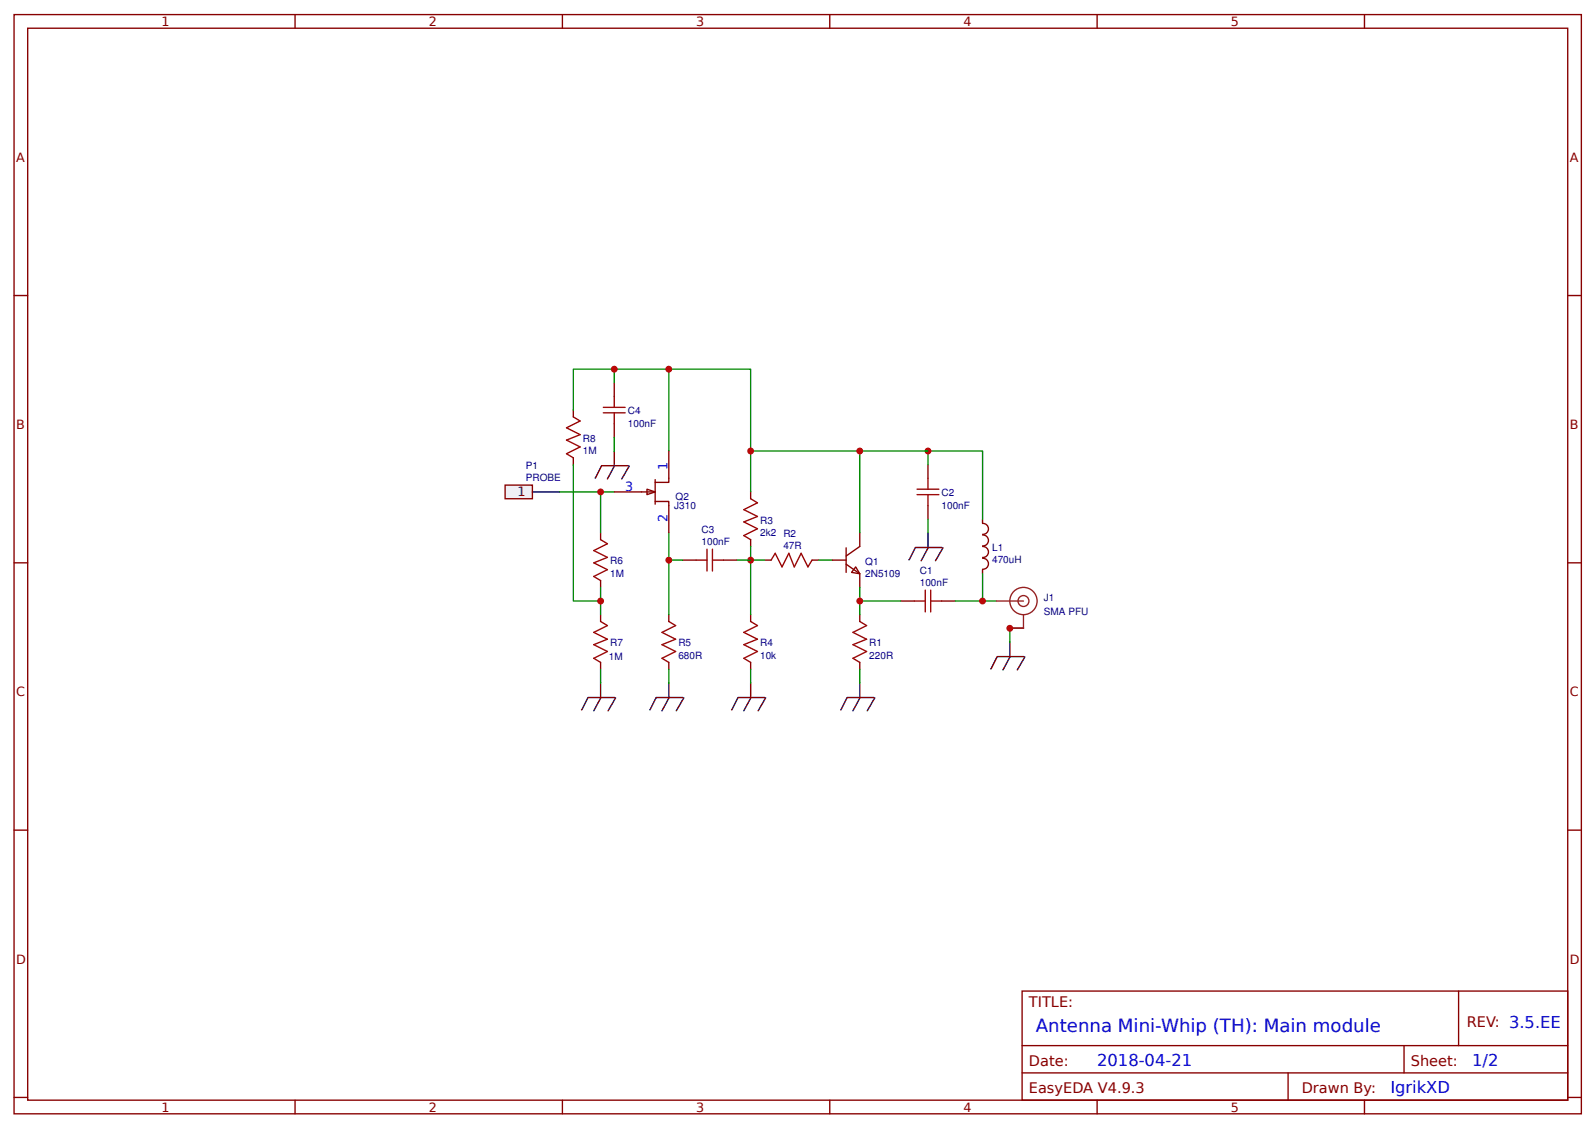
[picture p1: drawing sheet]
<svg xmlns="http://www.w3.org/2000/svg" width="309mm" height="219mm" viewBox="0 0 309 219" stroke-linecap="round" stroke-linejoin="round" font-family="sans-serif">
<g fill="none" stroke="#800" stroke-width=".26">
<path d="M2.7 2.8h304v213.3h-304zM5.4 5.5h298.7v207.9h-298.7zM57.2 2.8v2.7M109.1 2.8v2.7M160.9 2.8v2.7M212.8 2.8v2.7M264.7 2.8v2.7M2.7 57.3h2.7M304.1 57.3h2.6M119.1 74.3v2.6M119.1 82.2v2.7M145.6 95.4v1.4"/>
<path d="M180 90.1v2.7M180 98.1v2.6M2.7 109.2h2.7M116.5 103.4v1.3M116.5 112.6v1.4M116.5 119.2v1.4M129.7 119.2v1.4M132.4 108.7h2.6M140.3 108.7h2.7M145.6 104.7v1.3M145.6 119.2v1.4M148.2 108.7h1.4"/>
<path d="M157.5 108.7h1.3M166.8 119.2v1.4M174.7 116.6h2.7M182.6 116.6h2.7M190.6 100.7v.8M190.6 110.5v.8M190.6 101.6a1.06 1.06 0 0 1 1.1 1 1.06 1.06 0 0 1-1.1 1.1M190.6 103.8a1.06 1.06 0 0 1 1.1 1.1 1.06 1.06 0 0 1-1.1 1M190.6 106a1.06 1.06 0 0 1 1.1 1.1 1.06 1.06 0 0 1-1.1 1M190.6 108.3a1.06 1.06 0 0 1 1.1 1.1 1.06 1.06 0 0 1-1.1 1M304.1 109.2h2.6M116.5 128.5v1.3"/>
<path d="M129.7 128.5v1.3M145.6 128.5v1.3M166.8 128.5v1.3M2.7 161.1h2.7M304.1 161.1h2.6M198.3 192.3h105.8v21.1h-105.8zM282.9 192.3v10.6M2.7 212.9h2.7M57.2 213.4v2.7M109.1 213.4v2.7M160.9 213.4v2.7M198.3 202.9h105.8"/>
<path d="M198.3 208.1h105.8M212.8 213.4v2.7M249.8 208.1v5.3M264.7 213.4v2.7M272.3 202.9v5.2M304.1 212.9h2.6"/>
</g>
<g fill="none" stroke="#a00000" stroke-width=".26">
<path d="M117 79h4.3M119.1 76.9v2.1M117 80.1h4.3M119.1 80.1v2.1M145.6 96.8l1.3 .8-2.6 1.3 2.6 1.3-2.6 1.1 2.6 1.3-2.6 1.3 1.3 .8M177.9 96h4.2M177.9 94.9h4.2M180 92.8v2.1M180 96v2.1M116.5 104.7l1.3 .8-2.6 1.3 2.6 1.3-2.6 1.1 2.6 1.3-2.6 1.3 1.3 .8M135 108.7h2.1M137.1 106.5v4.3"/>
<path d="M138.2 108.7h2.1M138.2 106.5v4.3M149.6 108.7l.8-1.4 1.3 2.7 1.3-2.7 1.1 2.7 1.3-2.7 1.3 2.7 .8-1.3M177.4 116.6h2.1M179.5 114.5v4.2M180.5 116.6h2.1M180.5 114.5v4.2M116.5 120.6l1.3 .8-2.6 1.3 2.6 1.3-2.6 1.1 2.6 1.3-2.6 1.3 1.3 .8M129.7 120.6l1.3 .8-2.6 1.3 2.6 1.3-2.6 1.1 2.6 1.3-2.6 1.3 1.3 .8M145.6 120.6l1.3 .8-2.6 1.3 2.6 1.3-2.6 1.1 2.6 1.3-2.6 1.3 1.3 .8M166.8 120.6l1.3 .8-2.7 1.3 2.7 1.3-2.7 1.1 2.7 1.3-2.7 1.3 1.4 .8"/>
</g>
<path d="M116.5 114v5.2M158.8 108.7h2.7M174.7 116.6h-7.9v2.6M185.3 116.6h7.9" fill="none" stroke="#080" stroke-width=".26"/>
<path d="M166 110l.8 1.3-1.6-.3z" fill="#fefefe" stroke="#800" stroke-width=".26"/>
<path d="M161.5 108.7h2.6M164.1 109.5l2.7 1.8v2.7M164.1 106.3v4.7M166.8 103.4v2.6l-2.7 1.9" fill="none" stroke="#800" stroke-width=".26"/>
<path d="M145.6 106v2.7h2.6M145.6 108.7v10.5" fill="none" stroke="#080" stroke-width=".26"/>
<circle cx="145.6" cy="108.7" r=".66" fill="#c00"/>
<path d="M108.6 95.4h10.5M116.5 95.4v8M132.4 108.7h-2.7v10.5M143 108.7h2.6" fill="none" stroke="#080" stroke-width=".26"/>
<circle cx="116.5" cy="95.4" r=".66" fill="#c00"/>
<path d="M111.2 80.9l1.3 .8-2.6 1.3 2.6 1.3-2.6 1.1 2.6 1.3-2.6 1.3 1.3 .8" fill="none" stroke="#a00000" stroke-width=".26"/>
<path d="M111.2 79.6v1.3M111.2 88.8v1.3" fill="none" stroke="#800" stroke-width=".26"/>
<path d="M111.2 90.1v26.5h5.3" fill="none" stroke="#080" stroke-width=".26"/>
<circle cx="116.5" cy="116.6" r=".66" fill="#c00"/>
<path d="M111.2 79.6v-8h34.4v15.9M129.7 103.4v5.3" fill="none" stroke="#080" stroke-width=".26"/>
<circle cx="129.7" cy="108.7" r=".66" fill="#c00"/>
<path d="M166.8 87.5h-21.2v7.9M166.8 114v2.6" fill="none" stroke="#080" stroke-width=".26"/>
<circle cx="166.8" cy="116.6" r=".66" fill="#c00"/>
<path d="M125.5 94.9l1.6 .5-1.6 .6z" fill="#fefefe" stroke="#800" stroke-width=".26"/>
<path d="M119.1 95.4h8M127.1 97.3h2.6v6.1M127.1 93.1v4.7M129.7 87.5v6.1h-2.6" fill="none" stroke="#800" stroke-width=".26"/>
<g fill="none" stroke="#000" stroke-width=".26">
<path d="M116.7 90.3l-1.3 2.4M116.8 90.3h5.1M119.1 87.5v2.6M119.2 90.3l-1.4 2.6M122.1 90.4l-1.5 2.5M177.5 106.2l-1.2 2.4M177.6 106.2h5.1M180 103.4v2.6M180.1 106.2l-1.4 2.6M182.9 106.3l-1.4 2.5M127.3 135.3l-1.3 2.4M127.3 135.3h5.1"/>
<path d="M129.7 132.5v2.6M129.8 135.3l-1.4 2.6M132.6 135.4l-1.4 2.5"/>
</g>
<g fill="none" stroke="#8d2323" stroke-width=".26">
<path d="M193.2 116.6h5.3M198.5 119.2v2.7h-2.6"/>
<circle cx="198.5" cy="116.6" r="2.65"/>
<circle cx="198.5" cy="116.6" r="1.06"/>
</g>
<path d="M98 94.1h5.3v2.7h-5.3z" fill="#efefef" stroke="#800" stroke-width=".26"/>
<g fill="none" stroke="#000" stroke-width=".26">
<path d="M103.3 95.4h5.3M114 135.3l-1.2 2.4M114.1 135.3h5.1M116.5 132.5v2.6M116.6 135.3l-1.4 2.6M119.4 135.4l-1.4 2.5M143.2 135.3l-1.3 2.4M143.2 135.3h5.1M145.6 132.5v2.6M145.7 135.3l-1.4 2.6M148.5 135.4l-1.4 2.5M164.3 135.3l-1.2 2.4"/>
<path d="M164.4 135.3h5.1M166.8 132.5v2.6M166.8 135.3l-1.4 2.6M169.7 135.4l-1.5 2.5M193.4 127.4l-1.2 2.4M193.5 127.4h5.1M195.9 124.5v2.7M195.9 127.4l-1.4 2.6M198.8 127.4l-1.5 2.6"/>
</g>
<path d="M180 90.1v-2.6h10.6v13.2M180 100.7v2.7" fill="none" stroke="#080" stroke-width=".26"/>
<circle cx="180" cy="87.5" r=".66" fill="#c00"/>
<path d="M180 87.5h-13.2v15.9" fill="none" stroke="#080" stroke-width=".26"/>
<circle cx="166.8" cy="87.5" r=".66" fill="#c00"/>
<path d="M129.7 71.6v15.9M166.8 129.8v2.7M195.9 121.9v2.6" fill="none" stroke="#080" stroke-width=".26"/>
<circle cx="195.9" cy="121.9" r=".66" fill="#c00"/>
<path d="M190.6 111.3v5.3" fill="none" stroke="#080" stroke-width=".26"/>
<circle cx="190.6" cy="116.6" r=".66" fill="#c00"/>
<path d="M116.5 129.8v2.7M129.7 129.8v2.7M145.6 129.8v2.7" fill="none" stroke="#080" stroke-width=".26"/>
<circle cx="145.6" cy="87.5" r=".66" fill="#c00"/>
<path d="M119.1 71.6v2.7M119.1 84.9v2.6" fill="none" stroke="#080" stroke-width=".26"/>
<g fill="#c00">
<circle cx="119.1" cy="71.6" r=".66"/>
<circle cx="129.7" cy="71.6" r=".66"/>
</g>
<text font-size="3.5" fill="#00f" x="200.9" y="200.2">Antenna Mini-Whip (TH): Main module</text>
<g font-size="3.2" fill="#00f">
<text x="212.8" y="206.8">2018-04-21</text>
<text x="285.6" y="206.8">1/2</text>
<text x="269.7" y="212.1">IgrikXD</text>
</g>
<g font-size="2.8" fill="#800">
<text x="199.6" y="195.4">TITLE:</text>
<text x="284.5" y="199.2">REV: 3.5.EE</text>
<text x="199.6" y="206.8">Date:</text>
<text x="273.7" y="206.8">Sheet:</text>
<text x="199.6" y="212.1">EasyEDA V4.9.3</text>
<text x="252.5" y="212.1">Drawn By:</text>
</g>
<g font-size="2.5" fill="#800">
<text x="31.3" y="5.1">1</text>
<text x="83.2" y="5.1">2</text>
<text x="135" y="5.1">3</text>
<text x="186.9" y="5.1">4</text>
<text x="238.7" y="5.1">5</text>
<text x="3.1" y="31.4">A</text>
<text x="304.5" y="31.4">A</text>
<text x="3.1" y="83.3">B</text>
<text x="304.5" y="83.3">B</text>
<text x="3.1" y="135.1">C</text>
<text x="304.5" y="135.1">C</text>
<text x="3.1" y="187">D</text>
<text x="304.5" y="187">D</text>
<text x="31.3" y="215.7">1</text>
<text x="83.2" y="215.7">2</text>
<text x="135" y="215.7">3</text>
<text x="186.9" y="215.7">4</text>
<text x="238.7" y="215.7">5</text>
</g>
<g font-size="2.5" fill="#00f">
<text x="121.3" y="95.2">3</text>
<text x="129.5" y="91.2" transform="rotate(-90 129.5 91.2)">1</text>
<text x="129.5" y="101.2" transform="rotate(-90 129.5 101.2)">2</text>
</g>
<text font-size="2.5" x="100.4" y="96.2">1</text>
<g font-size="1.9" fill="#000080">
<text x="121.8" y="82.8">100nF</text>
<text x="121.8" y="80.4">C4</text>
<text x="113.1" y="88.1">1M</text>
<text x="113.1" y="85.7">R8</text>
<text x="102" y="93.3">PROBE</text>
<text x="102" y="90.9">P1</text>
<text x="130.8" y="98.7">J310</text>
<text x="131" y="96.9">Q2</text>
<text x="147.5" y="101.6">R3</text>
<text x="182.6" y="98.7">100nF</text>
<text x="182.6" y="96.3">C2</text>
<text x="136.1" y="105.8">100nF</text>
<text x="136.1" y="103.3">C3</text>
<text x="147.5" y="104">2k2</text>
<text x="152" y="106.5">47R</text>
<text x="152" y="104.2">R2</text>
<text x="192.4" y="106.9">L1</text>
<text x="118.3" y="111.9">1M</text>
<text x="118.4" y="109.5">R6</text>
<text x="167.8" y="111.9">2N5109</text>
<text x="167.8" y="109.5">Q1</text>
<text x="178.4" y="113.7">100nF</text>
<text x="178.4" y="111.3">C1</text>
<text x="192.4" y="109.2">470uH</text>
<text x="202.5" y="119.2">SMA PFU</text>
<text x="202.5" y="116.6">J1</text>
<text x="118.4" y="125.4">R7</text>
<text x="131.6" y="125.4">R5</text>
<text x="147.5" y="125.4">R4</text>
<text x="168.6" y="125.4">R1</text>
<text x="118.1" y="128.1">1M</text>
<text x="131.6" y="127.8">680R</text>
<text x="147.5" y="127.8">10k</text>
<text x="168.6" y="127.8">220R</text>
</g>
</svg>
